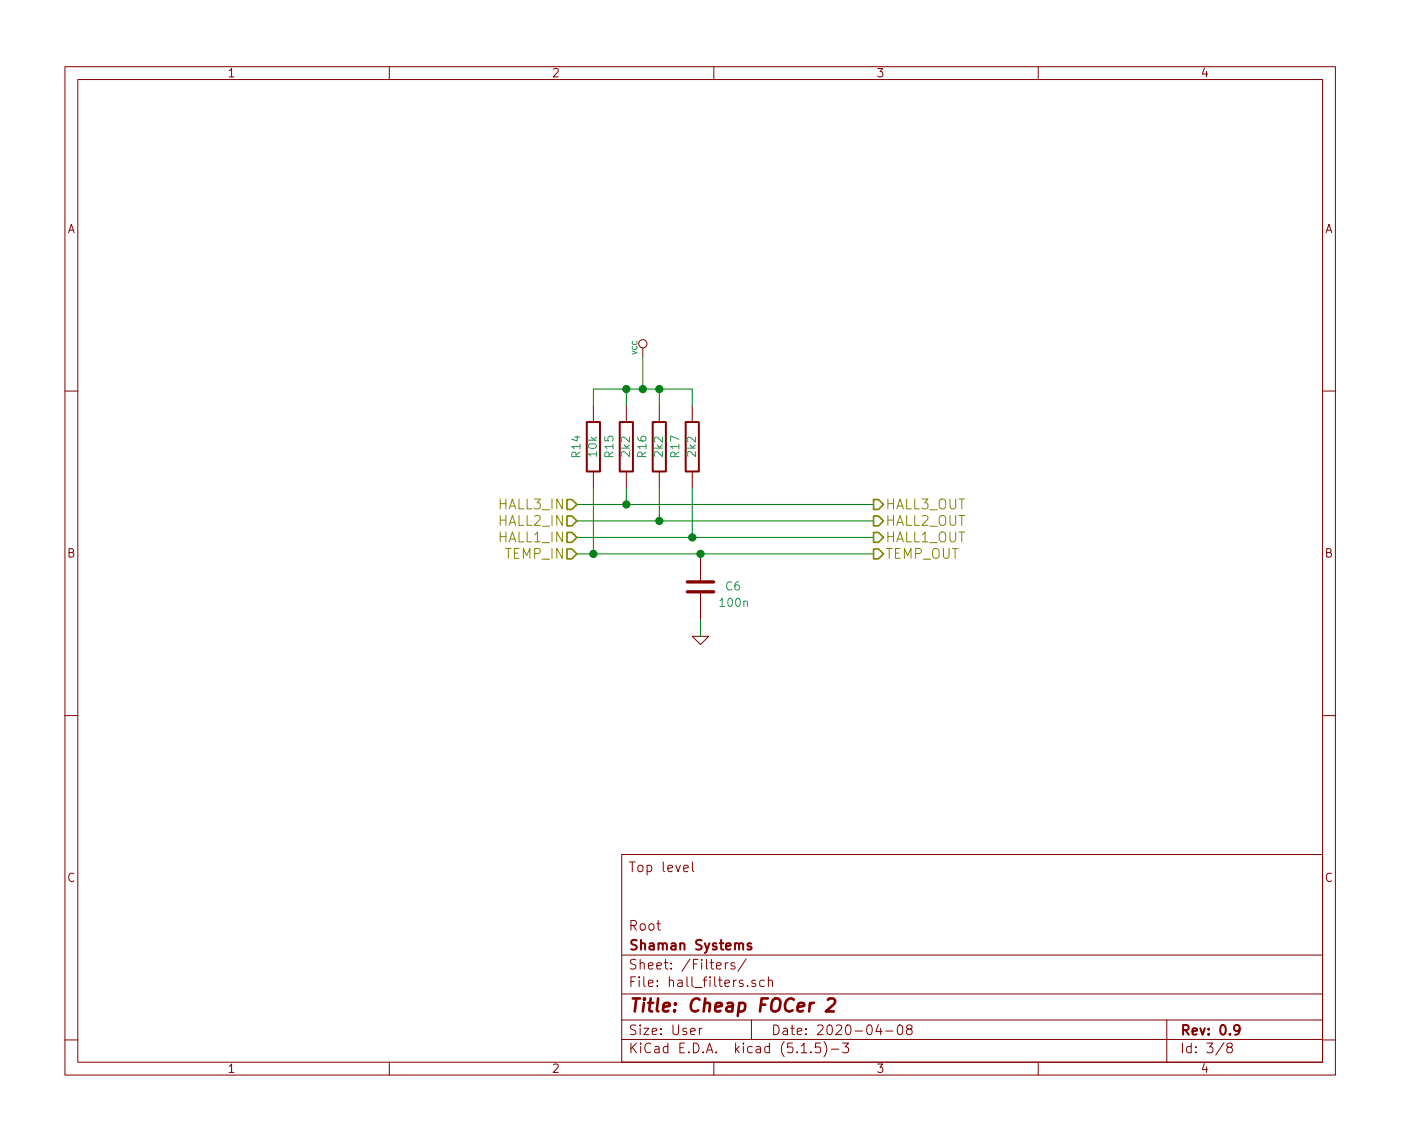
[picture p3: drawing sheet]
<svg xmlns="http://www.w3.org/2000/svg" width="216mm" height="176mm" viewBox="0 0 216 176" stroke-linecap="round" stroke-linejoin="round" font-family="sans-serif">
<g fill="none" stroke="#840000" stroke-width=".15">
<path d="M10 10.3h195.8v155.4h-195.8zM12 12.3h191.8v151.4h-191.8zM60 10.3v2M110 10.3v2M160 10.3v2M99.1 53.6v1.3M10 60.3h2M91.4 62.5v2.5M91.4 72.7v2.5M96.5 62.5v2.5M96.5 72.7v2.5M101.6 62.5v2.5"/>
<path d="M101.6 72.7v2.5M106.7 62.5v2.5M106.7 72.7v2.5M203.8 60.3h2M106.7 98.1h2.5l-1.3 1.2zM107.9 85.4v4.3M107.9 91.2v4.3M10 110.3h2M203.8 110.3h2M95.8 131.7h108v32h-108zM105.4 133.8l.7-.1-.1-.3-.4-.1-.2 .2v.8h.6M106.7 132.8v1.3l.2 .2"/>
<path d="M95.8 157.2h108M95.8 153.2h108M95.8 147.2h108M107.8 158.5v1M108.2 158.5h-.3l-.1 .2M110.4 148.9l.7-.2v-.3h-.5l-.2 .2 .1 .7h.6M111.8 148.4v.9M112.2 148.4h-.3l-.1 .2M113.2 148.4a.37 .37 0 0 0-.6 .2l.1 .2 .5 .1 .1 .2-.2 .2h-.5M115 147.8l-1.3 1.9M115.2 151.9v.1M115.8 157.2v3"/>
<path d="M116.4 151.1l-.3-.1-.3 .2 .1 .3 .5 .1v.4h-.6M117.8 151.1a.53 .53 0 0 0-.7 .1v.7a.53 .53 0 0 0 .7 .1M118.4 151.2l.2-.2 .4 .1v.9M118.4 150.5v1.5M135.4 157.9l-.4 1.1h.9M135.7 158.5v1M136.5 158.9h1.1M138.4 158.1a.37 .37 0 0 1 .4-.1 .37 .37 0 0 1 .3 .2v.3a.72 .72 0 0 1-.3 1l-.4-.2-.1-.4zM140 158.6l-.3-.3 .3-.3a.47 .47 0 0 1 .6 .2l-.2 .3-.4 .1a.48 .48 0 0 0-.2 .7 .48 .48 0 0 0 .8-.1l-.1-.5-.2-.1M179.8 157.2v6.5M10 160.3h2M60 163.7v2"/>
<path d="M95.8 160.2h108M110 163.7v2M123.5 162.2h.8M125 162.1v.1M126.4 160.7h-.7l-.1 .8 .2-.2 .5 .1a.65 .65 0 0 1 .1 .7l-.2 .1h-.4l-.2-.1M127 160.5a1.71 1.71 0 0 1 0 2.3M128.1 161.7h1.2M129.8 160.7h1l-.5 .6 .4 .2v.6l-.2 .1h-.5l-.2-.1M160 163.7v2M188.6 160.7l-1.2 1.9M189.4 161.4l-.3-.1v-.3a.47 .47 0 0 1 .5-.3l.3 .3-.1 .3-.6 .2a.48 .48 0 0 0-.1 .6l.1 .1a.48 .48 0 0 0 .6-.1 .48 .48 0 0 0-.2-.7M203.8 160.3h2"/>
<circle cx="99.1" cy="53" r=".63"/>
</g>
<path d="M90.4 65h2.1v7.7h-2.1zM95.5 65h2v7.7h-2zM100.6 65h2v7.7h-2zM105.7 65h2v7.7h-2zM115.7 145.4h-.3l-.2 .2 .1 .2 .4 .1v.4h-.5M191 158.6l-.2 .3h-.3l-.3-.3v-.4a.47 .47 0 0 1 .6-.2l.2 .1a1.19 1.19 0 0 1-.2 1.3l-.5 .1" fill="none" stroke="#840000" stroke-width=".3"/>
<path d="M127.6 154.1l.3-.2h.5a.48 .48 0 0 1 .3 .5l-.2 .3-1.2 1.2h1.2" fill="none" stroke="#840000" stroke-width=".41"/>
<path d="M105.9 89.7h4.1M105.9 91.2h4.1" fill="none" stroke="#840000" stroke-width=".51"/>
<g fill="none" stroke="#008400" stroke-width=".15">
<path d="M96.5 60v2.5M99.1 54.9v5.1M101.6 60v2.5M88.9 77.7h45.7M91.4 62.5v-2.5h15.3v2.5M91.4 75.2v10.2M96.5 75.2v2.5M101.6 75.2v5.1M106.7 75.2v7.6M88.9 80.3h45.7M88.9 85.4h45.7M88.9 82.8h45.7"/>
<path d="M107.9 95.5v2.6"/>
</g>
<path d="M87.4 77h.7l.8 .7-.8 .8h-.7zM87.4 79.5h.7l.8 .8-.8 .7h-.7zM134.6 77h.8l.7 .7-.7 .8h-.8zM134.6 79.5h.8l.7 .8-.7 .7h-.8zM87.4 82.1h.7l.8 .7-.8 .8h-.7zM87.4 84.6h.7l.8 .8-.8 .7h-.7zM134.6 84.6h.8l.7 .8-.7 .7h-.8zM134.6 82.1h.8l.7 .7-.7 .8h-.8z" fill="none" stroke="#848400" stroke-width=".25"/>
<g fill="#008400" stroke="#008400" stroke-width=".25">
<circle cx="101.6" cy="80.3" r=".51"/>
<circle cx="101.6" cy="60" r=".51"/>
<circle cx="96.5" cy="60" r=".51"/>
<circle cx="96.5" cy="77.7" r=".51"/>
<circle cx="106.7" cy="82.8" r=".51"/>
<circle cx="108" cy="85.4" r=".51"/>
<circle cx="91.4" cy="85.4" r=".51"/>
<circle cx="99.1" cy="60" r=".51"/>
</g>
<text font-size="2.8" fill="#840000" x="96.8" y="156">Title: Cheap FOCer 2</text>
<g font-size="2.1" fill="#848400">
<text x="77" y="78.5">HALL3_IN</text>
<text x="77" y="81">HALL2_IN</text>
<text x="77" y="83.6">HALL1_IN</text>
<text x="136.4" y="78.5">HALL3_OUT</text>
<text x="136.4" y="81">HALL2_OUT</text>
<text x="136.4" y="83.6">HALL1_OUT</text>
<text x="77.9" y="86.1">TEMP_IN</text>
<text x="136.4" y="86.1">TEMP_OUT</text>
</g>
<g font-size="2.1" fill="#840000">
<text x="96.8" y="134.4">Top level</text>
<text x="96.8" y="143.4">Root</text>
<text x="96.8" y="149.4">Sheet: /Filters/</text>
<text x="96.8" y="146.4">Shaman Systems</text>
<text x="96.8" y="152.1">File: hall_filters.sch</text>
<text x="96.8" y="159.5">Size: User</text>
<text x="118.8" y="159.5">Date: 2020-04-08</text>
<text x="181.8" y="159.5">Rev: 0.9</text>
<text x="96.8" y="162.3">KiCad E.D.A. kicad (5.1.5)-3</text>
<text x="181.8" y="162.3">Id: 3/8</text>
</g>
<g font-size="1.8" fill="#840000">
<text x="35" y="11.9">1</text>
<text x="85" y="11.9">2</text>
<text x="135" y="11.9">3</text>
<text x="185" y="11.9">4</text>
<text x="10.4" y="35.9">A</text>
<text x="204.2" y="35.9">A</text>
<text x="10.4" y="85.9">B</text>
<text x="204.2" y="85.9">B</text>
<text x="10.4" y="135.9">C</text>
<text x="204.2" y="135.9">C</text>
<text x="35" y="165.3">1</text>
<text x="85" y="165.3">2</text>
<text x="135" y="165.3">3</text>
<text x="185" y="165.3">4</text>
</g>
<g font-size="1.8" fill="#008484">
<text x="89.5" y="70.5" transform="rotate(-90 89.5 70.5)">R14</text>
<text x="92" y="70.3" transform="rotate(-90 92 70.3)">10k</text>
<text x="94.5" y="70.5" transform="rotate(-90 94.5 70.5)">R15</text>
<text x="97.1" y="70.3" transform="rotate(-90 97.1 70.3)">2k2</text>
<text x="99.6" y="70.5" transform="rotate(-90 99.6 70.5)">R16</text>
<text x="102.2" y="70.3" transform="rotate(-90 102.2 70.3)">2k2</text>
<text x="104.7" y="70.5" transform="rotate(-90 104.7 70.5)">R17</text>
<text x="107.2" y="70.3" transform="rotate(-90 107.2 70.3)">2k2</text>
<text x="111.1" y="93.5">100n</text>
<text x="111.9" y="91">C6</text>
</g>
<text font-size="1.1" fill="#008484" x="98.2" y="54.7" transform="rotate(-90 98.2 54.7)">VCC</text>
</svg>
